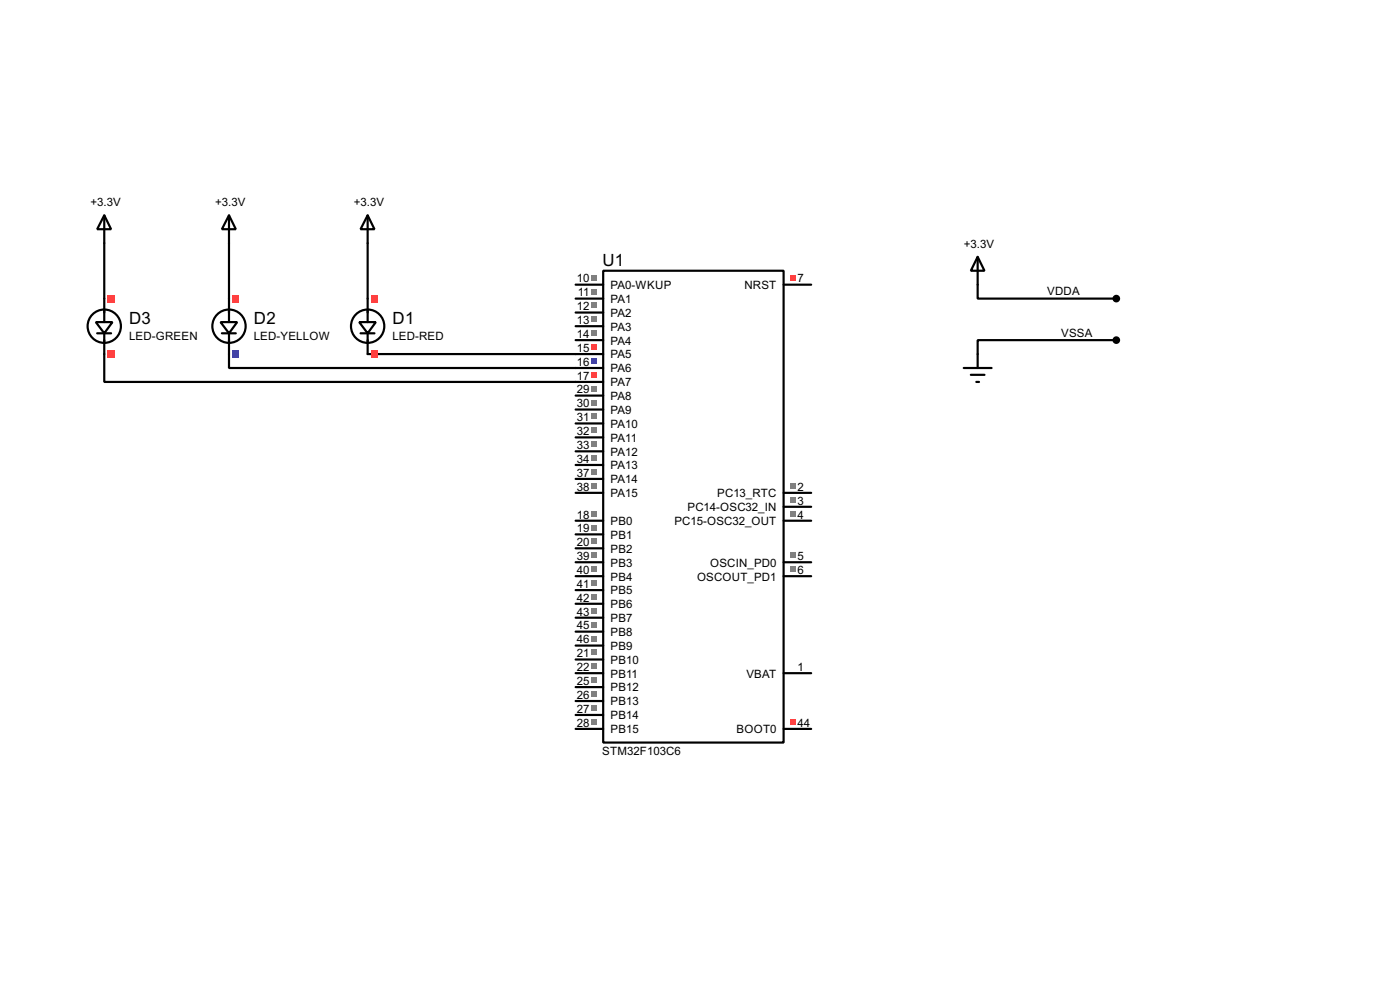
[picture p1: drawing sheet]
<svg xmlns="http://www.w3.org/2000/svg" width="256mm" height="180mm" viewBox="0 0 256 180" stroke-linecap="round" stroke-linejoin="round" font-family="sans-serif">
<g fill="none" stroke="#000" stroke-width=".4">
<path d="M19.1 44.5v10.2M42 44.5v10.2M67.4 44.5v10.2M105.5 52.1h5M105.5 57.2h5M105.5 54.7h5M105.5 59.7h5M110.5 49.6h33.1v86.3h-33.1zM143.6 52.1h5M179.1 52.1v2.6h25.4M19.1 64.8v5.1h91.4M42 64.8v2.6h68.5"/>
<path d="M67.4 64.8h43.1M105.5 62.3h5M105.5 72.4h5M105.5 75h5M105.5 77.5h5M204.5 62.3h-25.4v2.5M105.5 95.3h5M105.5 97.8h5M105.5 80.1h5M105.5 82.6h5M105.5 85.1h5M105.5 87.7h5"/>
<path d="M105.5 90.2h5M143.6 95.3h5M143.6 90.2h5M143.6 92.8h5M105.5 102.9h5M105.5 105.5h5M105.5 115.6h5M105.5 118.2h5M105.5 100.4h5M105.5 108h5M105.5 110.5h5M105.5 113.1h5"/>
<path d="M143.6 102.9h5M143.6 105.5h5M105.5 133.4h5M105.5 120.7h5M105.5 123.2h5M105.5 125.8h5M105.5 128.3h5M105.5 130.9h5M143.6 133.4h5M143.6 123.2h5"/>
</g>
<g fill="#ff4040">
<path d="M144.7 131.6h1v1h-1z"/>
<path d="M144.7 50.3h1v1.1h-1z"/>
</g>
<g fill="#808080">
<path d="M108.4 50.3h1v1.1h-1z"/>
<path d="M144.7 101.1h1v1.1h-1z"/>
<path d="M144.7 103.7h1v1h-1z"/>
<path d="M108.4 113.8h1v1.1h-1z"/>
<path d="M108.4 55.4h1v1h-1z"/>
<path d="M108.4 52.9h1v1h-1z"/>
<path d="M108.4 58h1v1h-1z"/>
<path d="M108.4 60.5h1v1h-1z"/>
<path d="M108.4 116.4h1v1h-1z"/>
</g>
<path d="M108.4 63h1v1.1h-1z" fill="#ff4040"/>
<path d="M108.4 65.6h1v1h-1z" fill="#4040ff"/>
<path d="M108.4 68.1h1v1h-1z" fill="#ff4040"/>
<g fill="#808080">
<path d="M108.4 70.7h1v1h-1z"/>
<path d="M108.4 73.2h1v1h-1z"/>
<path d="M108.4 118.9h1v1h-1z"/>
<path d="M108.4 75.7h1v1.1h-1z"/>
<path d="M108.4 93.5h1v1h-1z"/>
<path d="M108.4 96.1h1v1h-1z"/>
<path d="M108.4 98.6h1v1h-1z"/>
<path d="M108.4 101.1h1v1.1h-1z"/>
<path d="M108.4 121.5h1v1h-1z"/>
<path d="M108.4 103.7h1v1h-1z"/>
<path d="M108.4 106.2h1v1h-1z"/>
<path d="M108.4 108.8h1v1h-1z"/>
<path d="M108.4 111.3h1v1h-1z"/>
<path d="M108.4 124h1v1h-1z"/>
<path d="M108.4 126.5h1v1.1h-1z"/>
<path d="M108.4 129.1h1v1h-1z"/>
<path d="M108.4 131.6h1v1h-1z"/>
<path d="M108.4 78.3h1v1h-1z"/>
<path d="M108.4 80.8h1v1h-1z"/>
<path d="M108.4 83.4h1v1h-1z"/>
<path d="M108.4 85.9h1v1h-1z"/>
<path d="M108.4 88.4h1v1.1h-1z"/>
<path d="M144.7 88.4h1v1.1h-1z"/>
<path d="M144.7 91h1v1h-1z"/>
<path d="M144.7 93.5h1v1h-1z"/>
</g>
<g fill="none" stroke="#000" stroke-width=".4">
<path d="M65.8 59h3.1l-1.5 2zM67.4 54.7v4.3M66.1 61h2.5M67.4 61v3.8"/>
<circle cx="67.3" cy="59.7" r="3.1"/>
</g>
<g fill="#ff4040">
<path d="M68 54h1.3v1.3h-1.3z"/>
<path d="M68 64.2h1.3v1.3h-1.3z"/>
</g>
<g fill="none" stroke="#000" stroke-width=".4">
<path d="M40.4 59h3.1l-1.5 2zM42 54.7v4.3M40.7 61h2.5M42 61v3.8"/>
<circle cx="41.9" cy="59.7" r="3.1"/>
</g>
<path d="M42.6 54h1.3v1.3h-1.3z" fill="#ff4040"/>
<path d="M42.6 64.2h1.3v1.3h-1.3z" fill="#4040ff"/>
<g fill="none" stroke="#000" stroke-width=".4">
<path d="M42 39.4l1.2 2.6h-2.5zM42 39.4v5.1M67.4 39.4l1.2 2.6h-2.5zM67.4 39.4v5.1M17.6 59h3l-1.5 2zM19.1 54.7v4.3M179.1 47l1.3 2.6h-2.5zM179.1 47v5.1M17.8 61h2.6M19.1 61v3.8M176.6 67.4h5.1M177.9 68.6h2.5"/>
<path d="M178.9 69.9h.5M179.1 64.8v2.6"/>
<circle cx="19.1" cy="59.7" r="3.1"/>
</g>
<g fill="#000" stroke="#000" stroke-width=".4">
<circle cx="204.5" cy="54.7" r=".5"/>
<circle cx="204.5" cy="62.3" r=".5"/>
</g>
<g fill="#ff4040">
<path d="M19.7 54h1.3v1.3h-1.3z"/>
<path d="M19.7 64.2h1.3v1.3h-1.3z"/>
</g>
<path d="M19.1 39.4l1.3 2.6h-2.6zM19.1 39.4v5.1" fill="none" stroke="#000" stroke-width=".4"/>
<g font-size="3.5">
<text x="110.4" y="48.7">U1</text>
<text x="23.7" y="59.3">D3</text>
<text x="46.5" y="59.3">D2</text>
<text x="71.9" y="59.3">D1</text>
</g>
<g font-size="2.4">
<text x="16.6" y="37.7">+3.3V</text>
<text x="39.4" y="37.7">+3.3V</text>
<text x="64.8" y="37.7">+3.3V</text>
<text x="176.6" y="45.3">+3.3V</text>
<text x="105.7" y="51.7">10</text>
<text x="111.8" y="52.9">PA0-WKUP</text>
<text x="136.4" y="52.9">NRST</text>
<text x="146.1" y="51.7">7</text>
<text x="105.7" y="56.8">12</text>
<text x="105.7" y="59.3">13</text>
<text x="105.9" y="54.3">11</text>
<text x="111.8" y="58">PA2</text>
<text x="111.8" y="55.4">PA1</text>
<text x="191.8" y="54">VDDA</text>
<text x="23.6" y="62.3">LED-GREEN</text>
<text x="46.5" y="62.3">LED-YELLOW</text>
<text x="71.9" y="62.3">LED-RED</text>
<text x="105.7" y="61.9">14</text>
<text x="105.7" y="64.4">15</text>
<text x="111.8" y="60.5">PA3</text>
<text x="111.8" y="63.1">PA4</text>
<text x="111.8" y="65.6">PA5</text>
<text x="194.4" y="61.7">VSSA</text>
<text x="105.7" y="67">16</text>
<text x="105.7" y="69.5">17</text>
<text x="105.7" y="72">29</text>
<text x="111.8" y="68.1">PA6</text>
<text x="111.8" y="70.7">PA7</text>
<text x="105.7" y="74.6">30</text>
<text x="105.7" y="77.1">31</text>
<text x="111.8" y="73.2">PA8</text>
<text x="111.8" y="75.8">PA9</text>
<text x="105.7" y="79.7">32</text>
<text x="105.7" y="82.2">33</text>
<text x="111.8" y="78.3">PA10</text>
<text x="111.8" y="80.8">PA11</text>
<text x="111.8" y="83.4">PA12</text>
<text x="105.7" y="84.7">34</text>
<text x="105.7" y="87.3">37</text>
<text x="105.7" y="89.8">38</text>
<text x="111.8" y="85.9">PA13</text>
<text x="111.8" y="88.5">PA14</text>
<text x="146.1" y="89.8">2</text>
<text x="105.7" y="94.9">18</text>
<text x="111.8" y="91">PA15</text>
<text x="125.9" y="93.6">PC14-OSC32_IN</text>
<text x="131.4" y="91">PC13_RTC</text>
<text x="146.1" y="92.4">3</text>
<text x="146.1" y="94.9">4</text>
<text x="105.7" y="97.4">19</text>
<text x="105.7" y="100">20</text>
<text x="111.8" y="96.1">PB0</text>
<text x="111.8" y="98.6">PB1</text>
<text x="111.8" y="101.2">PB2</text>
<text x="123.5" y="96.1">PC15-OSC32_OUT</text>
<text x="105.7" y="102.5">39</text>
<text x="105.7" y="105.1">40</text>
<text x="105.7" y="107.6">41</text>
<text x="111.8" y="103.7">PB3</text>
<text x="111.8" y="106.3">PB4</text>
<text x="127.7" y="106.3">OSCOUT_PD1</text>
<text x="130.1" y="103.7">OSCIN_PD0</text>
<text x="146.1" y="102.5">5</text>
<text x="146.1" y="105.1">6</text>
<text x="105.7" y="110.1">42</text>
<text x="105.7" y="112.7">43</text>
<text x="111.8" y="108.8">PB5</text>
<text x="111.8" y="111.3">PB6</text>
<text x="111.8" y="113.9">PB7</text>
<text x="105.7" y="115.2">45</text>
<text x="105.7" y="117.8">46</text>
<text x="111.8" y="116.4">PB8</text>
<text x="111.8" y="119">PB9</text>
<text x="105.7" y="120.3">21</text>
<text x="105.7" y="122.8">22</text>
<text x="105.7" y="125.4">25</text>
<text x="111.8" y="121.5">PB10</text>
<text x="111.8" y="124">PB11</text>
<text x="136.7" y="124">VBAT</text>
<text x="146.1" y="122.8">1</text>
<text x="105.7" y="127.9">26</text>
<text x="105.7" y="130.5">27</text>
<text x="111.8" y="126.6">PB12</text>
<text x="111.8" y="129.1">PB13</text>
<text x="111.8" y="131.7">PB14</text>
<text x="105.7" y="133">28</text>
<text x="111.8" y="134.2">PB15</text>
<text x="134.9" y="134.2">BOOT0</text>
<text x="146.1" y="133">44</text>
<text x="110.3" y="138.1">STM32F103C6</text>
</g>
</svg>
